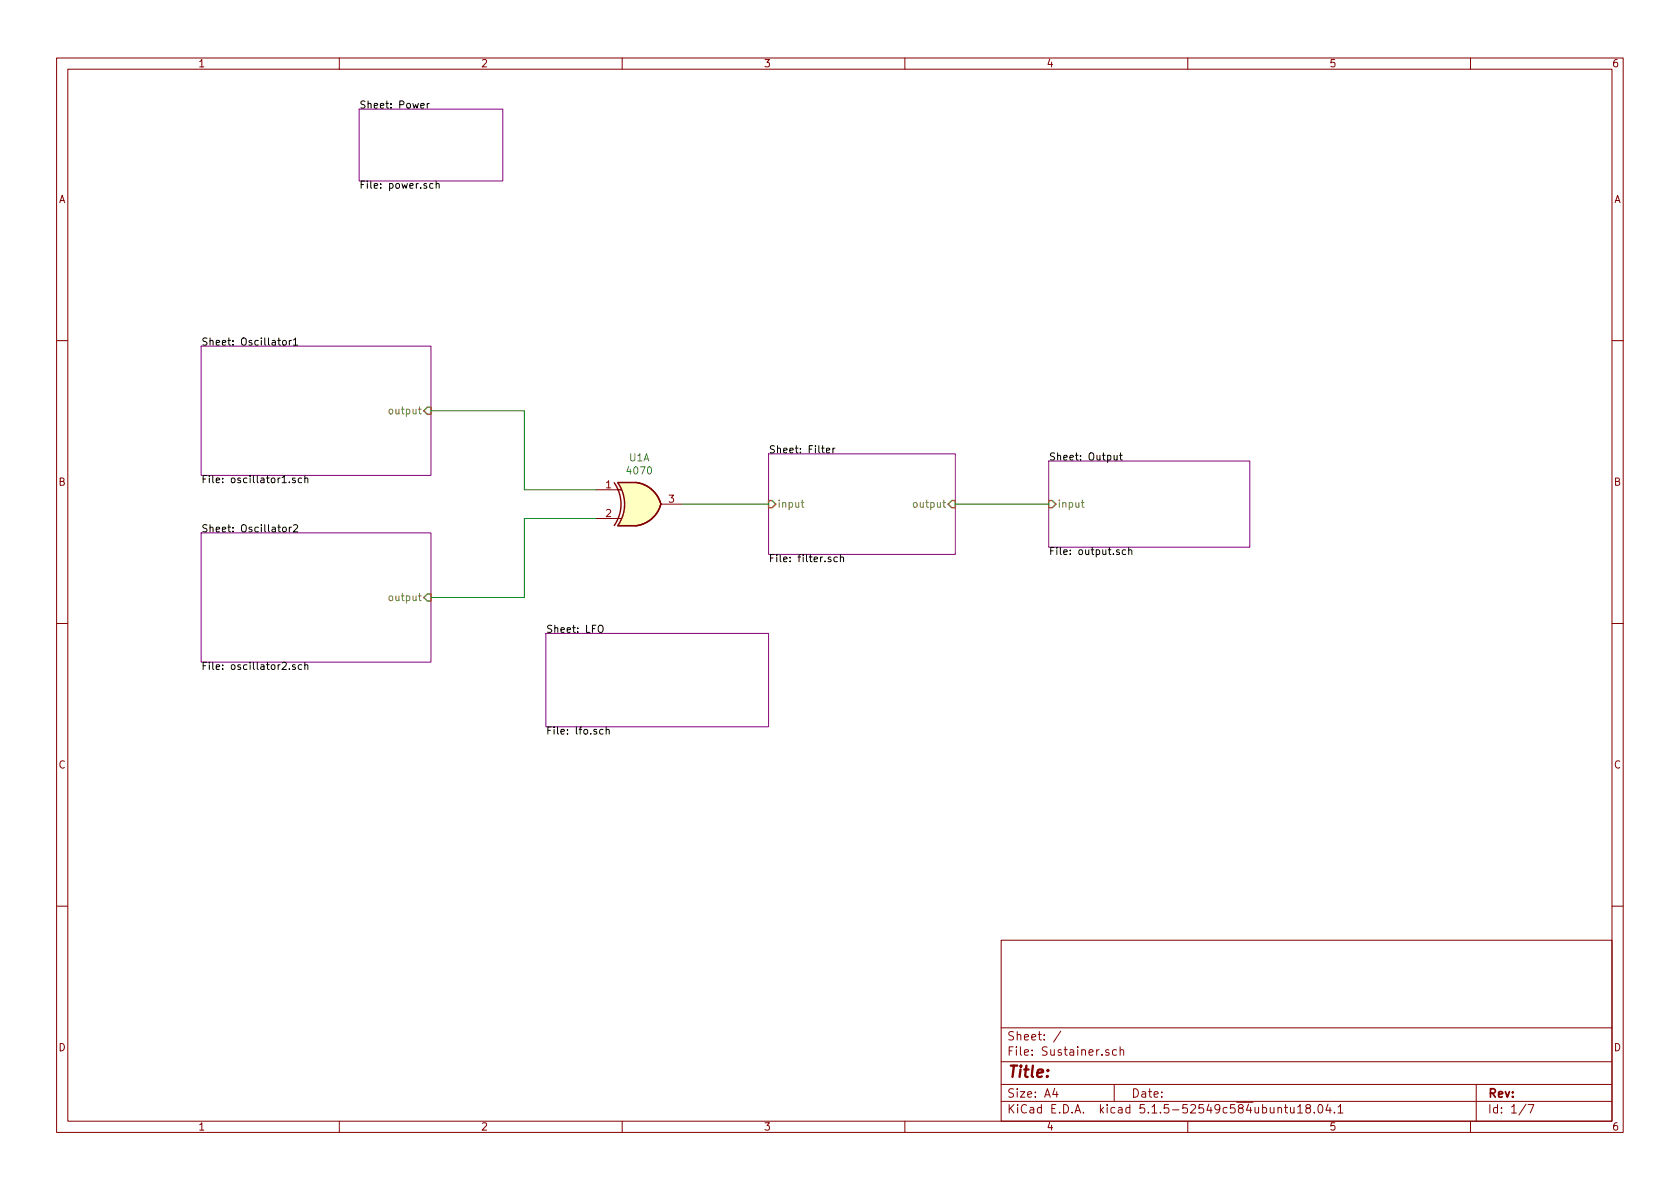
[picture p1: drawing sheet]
EESchema Schematic File Version 4
EELAYER 30 0
EELAYER END
$Descr A4 11693 8268
encoding utf-8
Sheet 1 7
Title ""
Date ""
Rev ""
Comp ""
Comment1 ""
Comment2 ""
Comment3 ""
Comment4 ""
$EndDescr
$Sheet
S 2500 750  1000 500 
U 5D694ED5
F0 "Power" 50
F1 "power.sch" 50
$EndSheet
$Sheet
S 5350 3150 1300 700 
U 5D9E04C7
F0 "Filter" 50
F1 "filter.sch" 50
F2 "input" I L 5350 3500 50 
F3 "output" I R 6650 3500 50 
$EndSheet
$Sheet
S 7300 3200 1400 600 
U 5DC90D75
F0 "Output" 50
F1 "output.sch" 50
F2 "input" I L 7300 3500 50 
$EndSheet
$Sheet
S 3800 4400 1550 650 
U 5DD240F4
F0 "LFO" 50
F1 "lfo.sch" 50
$EndSheet
$Comp
L 4xxx:4070 U1
U 1 1
P 4450 3500
F 0 "U1" H 4450 3825 50  0000 C CNN
F 1 "4070" H 4450 3734 50  0000 C CNN
F 2 "Package_DIP:DIP-14_W7.62mm_Socket" H 4450 3500 50  0001 C CNN
F 3 "http://www.intersil.com/content/dam/Intersil/documents/cd40/cd4070bms-77bms.pdf" H 4450 3500 50  0001 C CNN
	1    4450 3500
	1    0    0    -1  
$EndComp
$Sheet
S 1400 2400 1600 900 
U 5DF0C79D
F0 "Oscillator1" 50
F1 "oscillator1.sch" 50
F2 "output" I R 3000 2850 50 
$EndSheet
$Sheet
S 1400 3700 1600 900 
U 5DF1923D
F0 "Oscillator2" 50
F1 "oscillator2.sch" 50
F2 "output" I R 3000 4150 50 
$EndSheet
Wire Wire Line
	3650 2850 3650 3400
Wire Wire Line
	3650 3400 4150 3400
Wire Wire Line
	3000 2850 3650 2850
Wire Wire Line
	4150 3600 3650 3600
Wire Wire Line
	3650 3600 3650 4150
Wire Wire Line
	3650 4150 3000 4150
Wire Wire Line
	5350 3500 4750 3500
Wire Wire Line
	6650 3500 7300 3500
$EndSCHEMATC
